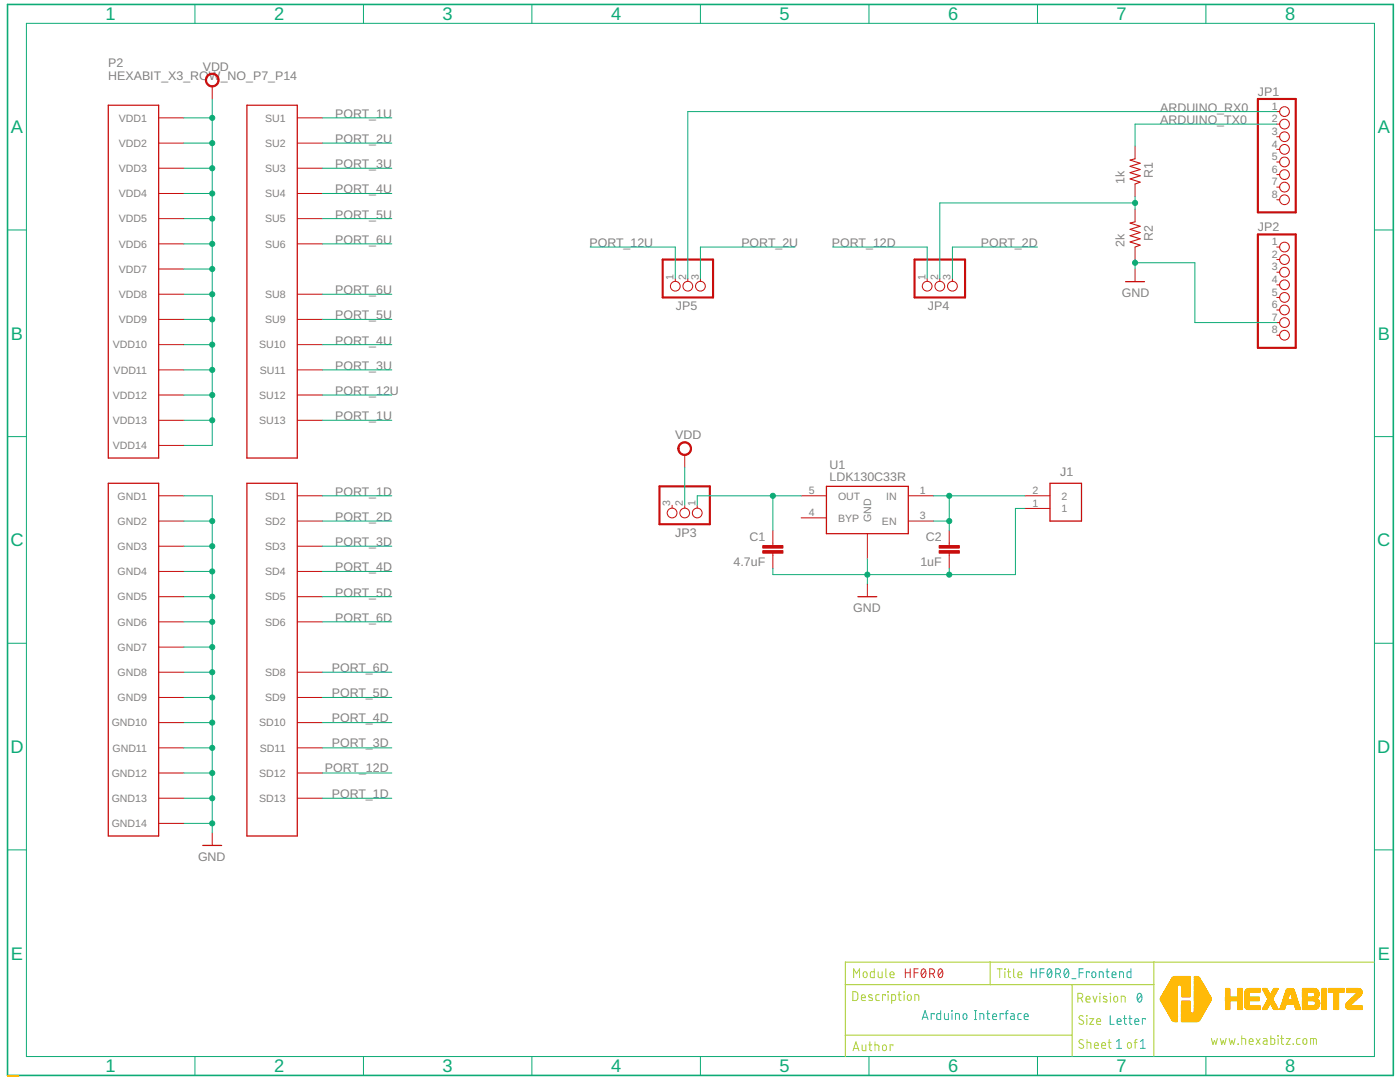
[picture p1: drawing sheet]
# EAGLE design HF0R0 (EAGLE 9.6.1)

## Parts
C1  4.7uF  C-0805  [C-0805]
C2  1uF  C-0805  [C-0805]
J1  3-644456-2  [TE_3-644456-2]
JP1  PINHD-1X8  [1X08]
JP2  PINHD-1X8  [1X08]
JP3  PINHD-1X3  [1X03]
JP4  PINHD-1X3  [1X03]
JP5  PINHD-1X3  [1X03]
P2  HEXABIT_X3_ROW_NO_P7_P14  [HEXABIT_X3_ROW_NO_P7_P14]
R1  1k  R-0603  [R-0603]
R2  2k  R-0603  [R-0603]
U1  LDK130C33R  [SOT65P210X110-5N]
U$1  HEXABITZ-LOGO+SLOGAN  [HEXABITZ-LOGO+SLOGAN]

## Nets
ARDUINO_RX0: JP1.1 JP5.2
ARDUINO_TX0: JP1.2 R1.2
GND: C1.2 C2.2 J1.1 JP2.7 P2.PAD_PD15(GND1) P2.PAD_PD16(GND2) P2.PAD_PD17(GND3) P2.PAD_PD18(GND4) P2.PAD_PD19(GND5) P2.PAD_PD20(GND6) P2.PAD_PD21(GND7) P2.PAD_PD22(GND8) P2.PAD_PD23(GND9) P2.PAD_PD24(GND10) P2.PAD_PD25(GND11) P2.PAD_PD26(GND12) P2.PAD_PD27(GND13) P2.PAD_PD28(GND14) R2.1 U1.2(GND)
N$1: C1.1 JP3.1 U1.5(OUT)
N$2: JP4.2 R1.1 R2.2
N$4: C2.1 J1.2 U1.1(IN) U1.3(EN)
PORT_1D: P2.PAD_PD1(SD1) P2.PAD_PD13(SD13)
PORT_1U: P2.PAD_PU1(SU1) P2.PAD_PU13(SU13)
PORT_2D: JP4.3 P2.PAD_PD2(SD2)
PORT_2U: JP5.3 P2.PAD_PU2(SU2)
PORT_3D: P2.PAD_PD3(SD3) P2.PAD_PD11(SD11)
PORT_3U: P2.PAD_PU3(SU3) P2.PAD_PU11(SU11)
PORT_4D: P2.PAD_PD4(SD4) P2.PAD_PD10(SD10)
PORT_4U: P2.PAD_PU4(SU4) P2.PAD_PU10(SU10)
PORT_5D: P2.PAD_PD5(SD5) P2.PAD_PD9(SD9)
PORT_5U: P2.PAD_PU5(SU5) P2.PAD_PU9(SU9)
PORT_6D: P2.PAD_PD6(SD6) P2.PAD_PD8(SD8)
PORT_6U: P2.PAD_PU6(SU6) P2.PAD_PU8(SU8)
PORT_12D: JP4.1 P2.PAD_PD12(SD12)
PORT_12U: JP5.1 P2.PAD_PU12(SU12)
VDD: JP3.2 P2.PAD_PU15(VDD1) P2.PAD_PU16(VDD2) P2.PAD_PU17(VDD3) P2.PAD_PU18(VDD4) P2.PAD_PU19(VDD5) P2.PAD_PU20(VDD6) P2.PAD_PU21(VDD7) P2.PAD_PU22(VDD8) P2.PAD_PU23(VDD9) P2.PAD_PU24(VDD10) P2.PAD_PU25(VDD11) P2.PAD_PU26(VDD12) P2.PAD_PU27(VDD13) P2.PAD_PU28(VDD14)
Unconnected: JP1.3 JP1.4 JP1.5 JP1.6 JP1.7 JP1.8 JP2.1 JP2.2 JP2.3 JP2.4 JP2.5 JP2.6 JP2.8 JP3.3 U1.4(BYP)

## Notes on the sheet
- Module | HF0R0 | Title | HF0R0_Frontend
- Description | Revision | 0
- Arduino Interface
- Size | Letter
- www.hexabitz.com
- Author | Sheet   of | 1 | 1
- C:/Users/Moazzen/Pictures/Presentation1.bmp
- C:/Users/Moazzen/Pictures/Presentation1.bmp | C:/Users/Moazzen/Pictures/Presentation1.bmp
- C:/Users/Moazzen/Pictures/Presentation1.bmp
